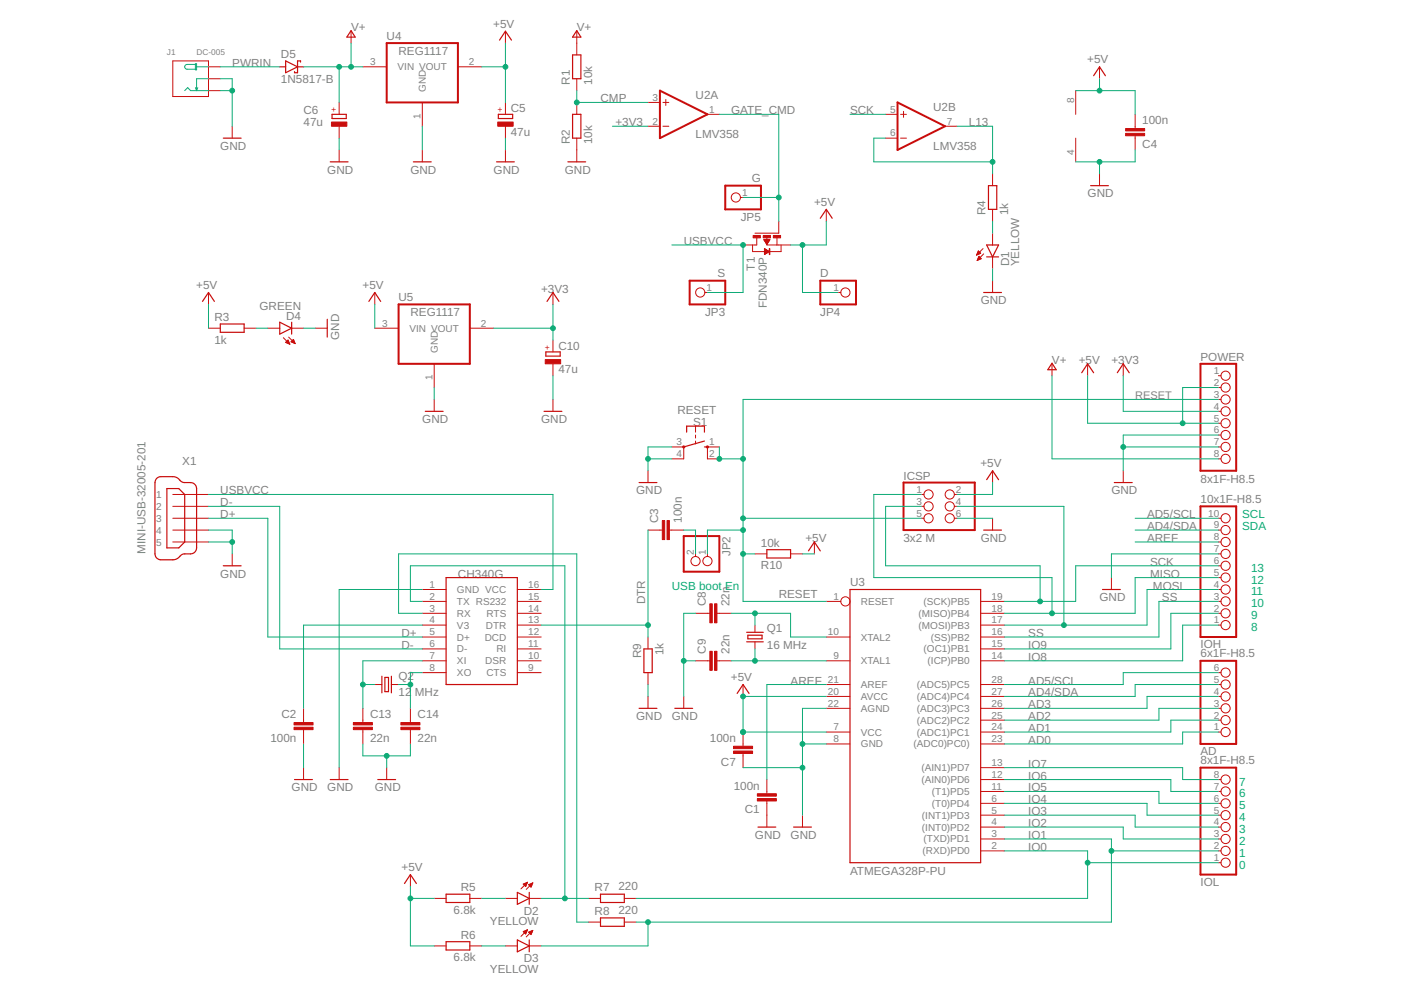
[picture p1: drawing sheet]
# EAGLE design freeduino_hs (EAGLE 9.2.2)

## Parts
AD  6x1F-H8.5  PINHD-1X6  [1X06]
C1  100n  C-EU050-024X044  [C050-024X044]
C2  100n  C-EU050-024X044  [C050-024X044]
C3  100n  C-EU050-024X044  [C050-024X044]
C4  100n  C-EU050-024X044  [C050-024X044]
C5  47u  CPOL-EUE2.5-5  [E2,5-5]
C6  47u  CPOL-EUE2.5-5  [E2,5-5]
C7  100n  C-EU050-024X044  [C050-024X044]
C8  22n  C-EU050-024X044  [C050-024X044]
C9  22n  C-EU050-024X044  [C050-024X044]
C10  47u  CPOL-EUE2.5-5  [E2,5-5]
C13  22n  C-EU050-024X044  [C050-024X044]
C14  22n  C-EU050-024X044  [C050-024X044]
D1  YELLOW  LED3MM  [LED3MM]
D2  YELLOW  LED3MM  [LED3MM]
D3  YELLOW  LED3MM  [LED3MM]
D4  GREEN  LED3MM  [LED3MM]
D5  1N5817-B  [DO41-7.6]
ICSP  3x2 M  PINHD-2X3  [2X03]
IOH  10x1F-H8.5  PINHD-1X10  [1X10]
IOL  8x1F-H8.5  PINHD-1X8  [1X08]
J1  DC-005  CONN-POWER-JACK-2.1MM(DC-005)  [DCJ3P-14.2X11.0X9.0MM]
JP2  PINHD-1X2  [1X02]
JP3  S  PINHD-1X1  [1X01]
JP4  D  PINHD-1X1  [1X01]
JP5  G  PINHD-1X1  [1X01]
POWER  8x1F-H8.5  PINHD-1X8  [1X08]
Q1  16 MHz  CRYSTALHC49S  [HC49/S]
Q2  12 MHz  CRYSTALHC49S  [HC49/S]
R1  10k  R-EU_0204/7  [0204/7]
R2  10k  R-EU_0204/7  [0204/7]
R3  1k  R-EU_0204/7  [0204/7]
R4  1k  R-EU_0204/7  [0204/7]
R5  6.8k  R-EU_0204/7  [0204/7]
R6  6.8k  R-EU_0204/7  [0204/7]
R7  220  R-EU_0204/7  [0204/7]
R8  220  R-EU_0204/7  [0204/7]
R9  1k  R-EU_0204/7  [0204/7]
R10  10k  R-EU_0204/7  [0204/7]
S1  RESET  10-XX  [B3F-10XX]
T1  FDN340P  PMOSSOT23  [SOT-23]
U1  CH340G  [SOIC16]
U2  LMV358  LMV358M  [SO08]
U3  ATMEGA328P-PU  [DIL28-3]
U4  REG1117  [SOT223]
U5  REG1117  [SOT223]
X1  MINI-USB-32005-201  [32005-201]

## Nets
+3V3: C10.+ POWER.4 U2.2(A:-IN) U5.2(VOUT)
+5V [power]: C4.2 C5.+ C7.2 ICSP.2 JP4.1 POWER.2 POWER.5 R3.1 R5.2 R6.2 R10.2 T1.2(S) U2.8(P:V+) U3.7(VCC) U3.20(AVCC) U4.2(VOUT) U5.3(VIN)
AD0: AD.1 U3.23((ADC0)PC0))
AD1: AD.2 U3.24((ADC1)PC1)
AD2: AD.3 U3.25((ADC2)PC2)
AD3: AD.4 U3.26((ADC3)PC3)
AD4/SDA: AD.5 IOH.9 U3.27((ADC4)PC4)
AD5/SCL: AD.6 IOH.10 U3.28((ADC5)PC5)
AREF [aref]: C1.2 IOH.8 U3.21(AREF)
CMP: R1.1 R2.2 U2.3(A:+IN)
D+: U1.5(D+) X1.3
D-: U1.6(D-) X1.2
DTR: C3.1 R9.1 U1.13(DTR)
GATE_CMD: JP5.1 T1.3(G) U2.1(A:OUT)
GND [gnd]: C1.1 C2.2 C4.1 C5.- C6.- C7.1 C8.1 C9.1 C10.- C13.2 C14.2 D1.K(C) D4.K(C) ICSP.6 IOH.7 J1.-1(-) J1.-2(CDN) POWER.6 POWER.7 R2.1 R9.2 S1.3(P) S1.4(P1) U1.1(GND) U2.4(P:V-) U3.8(GND) U3.22(AGND) U4.1(GND) U5.1(GND) X1.4 X1.5
IO0: IOL.1 R7.2 U3.2((RXD)PD0)
IO1: D3.K(C) IOL.2 R8.2 U3.3((TXD)PD1)
IO2: IOL.3 U3.4((INT0)PD2)
IO3: IOL.4 U3.5((INT1)PD3)
IO4: IOL.5 U3.6((T0)PD4)
IO5: IOL.6 U3.11((T1)PD5)
IO6: IOL.7 U3.12((AIN0)PD6)
IO7: IOL.8 U3.13((AIN1)PD7)
IO8: IOH.1 U3.14((ICP)PB0)
IO9: IOH.2 U3.15((OC1)PB1)
L13: R4.2 U2.6(B:-IN) U2.7(B:OUT)
M8RXD: R8.1 U1.3(RX)
MISO: ICSP.1 IOH.5 U3.18((MISO)PB4)
MOSI: ICSP.4 IOH.4 U3.17((MOSI)PB3)
N$1: D1.A R4.1
N$2: C2.1 U1.4(V3)
N$3: D4.A R3.2
N$4: C3.2 JP2.2
N$35: D3.A R6.1
N$36: D2.A R5.1
N$93: D2.K(C) R7.1 U1.2(TX)
PWRIN [power]: D5.A J1.+
RESET: ICSP.5 JP2.1 POWER.3 R10.1 S1.1(S) S1.2(S1) U3.1(RESET)
SCK: ICSP.3 IOH.6 U2.5(B:+IN) U3.19((SCK)PB5)
SS: IOH.3 U3.16((SS)PB2)
USBVCC [usbvcc]: JP3.1 T1.1(D) U1.16(VCC) X1.1
V+: C6.+ D5.C POWER.8 R1.2 U4.3(VIN)
XI: C13.1 Q2.2 U1.7(XI)
XO: C14.1 Q2.1 U1.8(XO)
XTAL1: C9.2 Q1.1 U3.9(XTAL1)
XTAL2: C8.2 Q1.2 U3.10(XTAL2)
Unconnected: POWER.1 U1.9(CTS) U1.10(DSR) U1.11(RI) U1.12(DCD) U1.14(RTS) U1.15(RS232)

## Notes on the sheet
- SCL
- SDA
- 13
- 12
- USB boot En
- 11
- 10
- 9
- 8
- 7
- 6
- 5
- 4
- 3
- 2
- 1
- 0
